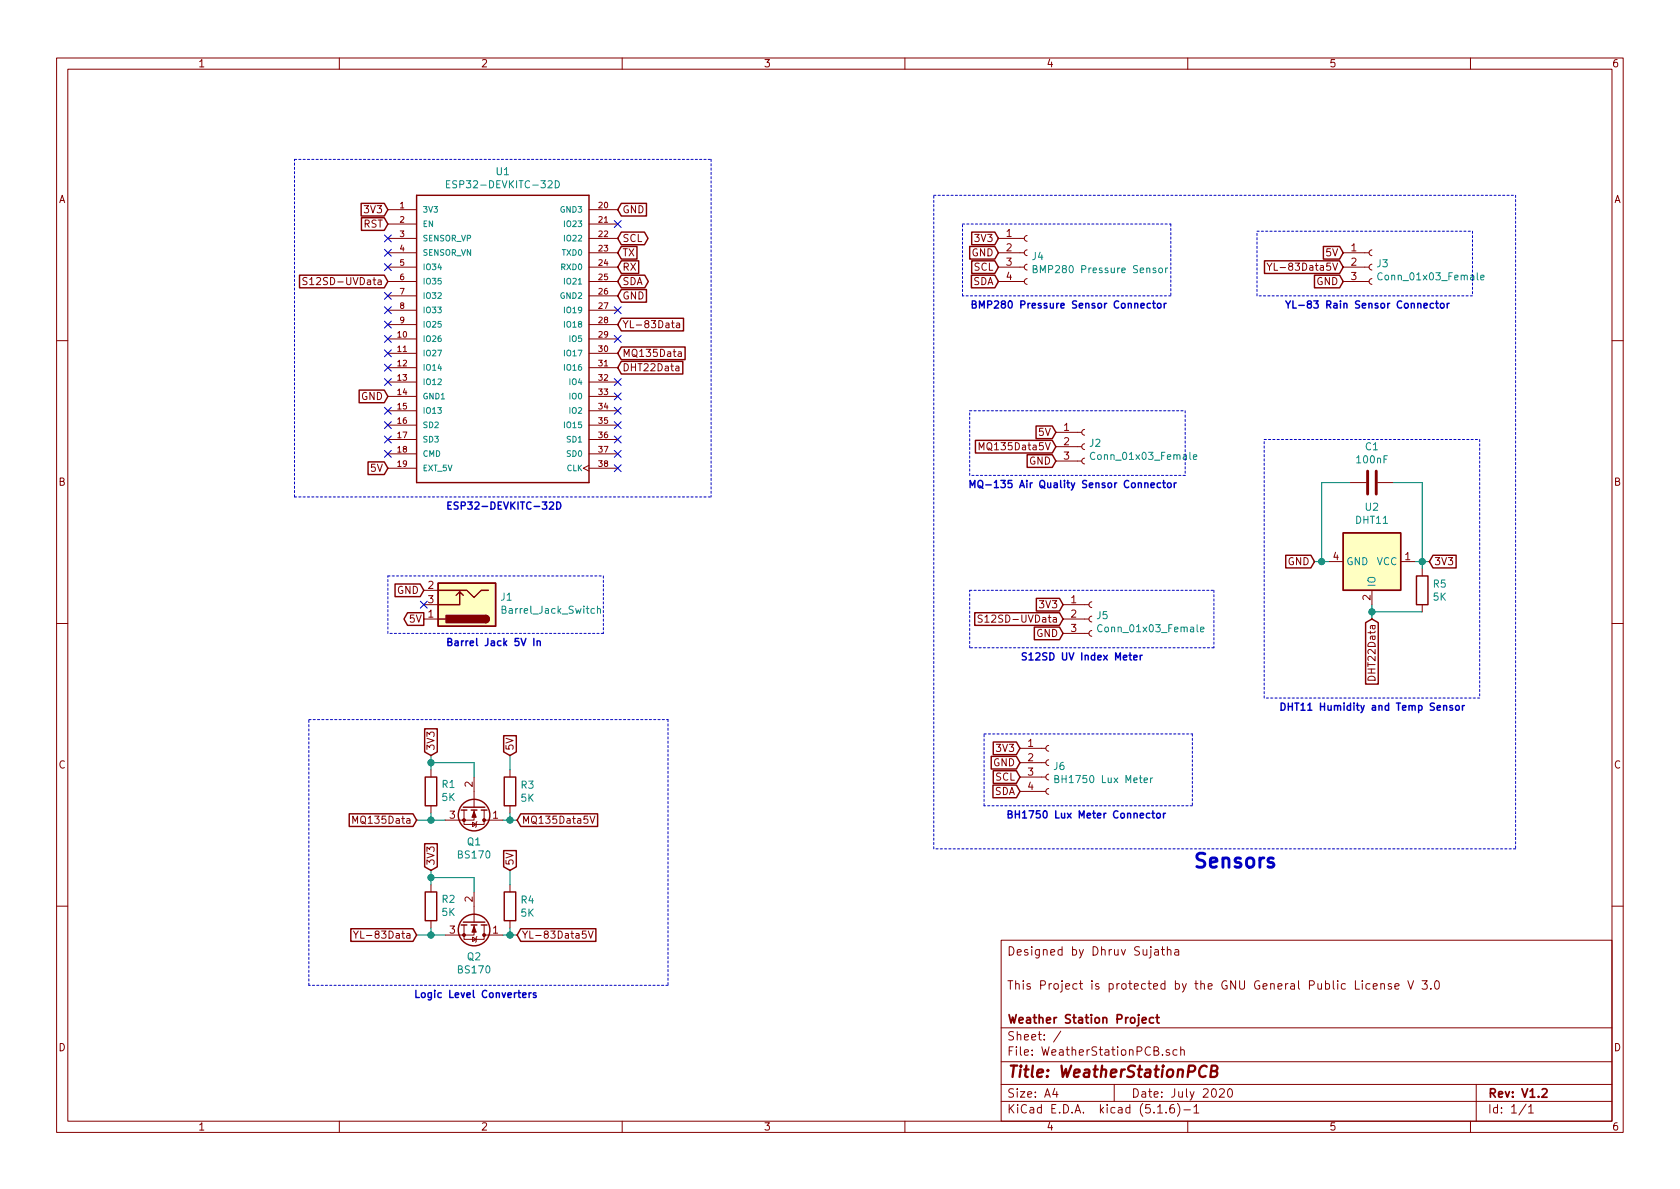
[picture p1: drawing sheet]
EESchema Schematic File Version 4
EELAYER 30 0
EELAYER END
$Descr A4 11693 8268
encoding utf-8
Sheet 1 1
Title "WeatherStationPCB "
Date "July 2020"
Rev "V1.2"
Comp "Weather Station Project"
Comment1 ""
Comment2 "This Project is protected by the GNU General Public License V 3.0"
Comment3 ""
Comment4 "Designed by Dhruv Sujatha"
$EndDescr
$Comp
L ESP32-DEVKITC-32D:ESP32-DEVKITC-32D U1
U 1 1
P 3500 2350
F 0 "U1" H 3500 3517 50  0000 C CNN
F 1 "ESP32-DEVKITC-32D" H 3500 3426 50  0000 C CNN
F 2 "ESP32-DEVKITC-32D:MODULE_ESP32-DEVKITC-32D" H 3500 2350 50  0001 L BNN
F 3 "Espressif Systems" H 3500 2350 50  0001 L BNN
F 4 "4" H 3500 2350 50  0001 L BNN "Field4"
	1    3500 2350
	1    0    0    -1  
$EndComp
Text GLabel 2700 2750 0    50   Input ~ 0
GND
Text GLabel 4300 1450 2    50   Input ~ 0
GND
Text GLabel 4300 2050 2    50   Input ~ 0
GND
Text GLabel 2700 1550 0    50   Input ~ 0
RST
Text GLabel 2700 1450 0    50   Input ~ 0
3V3
Text GLabel 2700 3250 0    50   Input ~ 0
5V
Wire Notes Line
	4950 1100 4950 3450
Text Notes 3100 3550 0    50   ~ 10
ESP32-DEVKITC-32D\n
Text GLabel 4300 1950 2    50   BiDi ~ 0
SDA
Text GLabel 4300 1650 2    50   BiDi ~ 0
SCL
Text GLabel 4300 2550 2    50   Input ~ 0
DHT22Data
Text GLabel 4300 2450 2    50   Input ~ 0
MQ135Data
Text GLabel 4300 2250 2    50   Input ~ 0
YL-83Data
Wire Notes Line
	2700 4400 2700 4000
Wire Wire Line
	3550 6500 3600 6500
Connection ~ 3550 6500
Wire Wire Line
	3550 6450 3550 6500
Wire Wire Line
	3500 6500 3550 6500
Text GLabel 3600 6500 2    50   Input ~ 0
YL-83Data5V
$Comp
L Device:R R4
U 1 1
P 3550 6300
F 0 "R4" H 3620 6346 50  0000 L CNN
F 1 "5K" H 3620 6255 50  0000 L CNN
F 2 "Resistor_THT:R_Axial_DIN0207_L6.3mm_D2.5mm_P7.62mm_Horizontal" V 3480 6300 50  0001 C CNN
F 3 "~" H 3550 6300 50  0001 C CNN
	1    3550 6300
	1    0    0    -1  
$EndComp
$Comp
L Device:R R2
U 1 1
P 3000 6300
F 0 "R2" H 2930 6254 50  0000 R CNN
F 1 "5K" H 2930 6345 50  0000 R CNN
F 2 "Resistor_THT:R_Axial_DIN0207_L6.3mm_D2.5mm_P7.62mm_Horizontal" V 2930 6300 50  0001 C CNN
F 3 "~" H 3000 6300 50  0001 C CNN
	1    3000 6300
	-1   0    0    1   
$EndComp
Text GLabel 2900 6500 0    50   Input ~ 0
YL-83Data
Wire Wire Line
	2900 6500 3000 6500
Wire Wire Line
	3000 6450 3000 6500
Connection ~ 3000 6500
Wire Wire Line
	3000 6500 3100 6500
Text GLabel 3000 6050 1    50   Input ~ 0
3V3
Text GLabel 3550 6050 1    50   Input ~ 0
5V
Wire Wire Line
	3000 6050 3000 6100
Wire Wire Line
	3300 6200 3300 6100
Wire Wire Line
	3300 6100 3000 6100
Connection ~ 3000 6100
Wire Wire Line
	3000 6100 3000 6150
Wire Wire Line
	3550 6050 3550 6150
Text GLabel 2900 5700 0    50   Input ~ 0
MQ135Data
Wire Wire Line
	3550 5250 3550 5350
Wire Wire Line
	3000 5300 3000 5350
Connection ~ 3000 5300
Wire Wire Line
	3300 5300 3000 5300
Wire Wire Line
	3000 5250 3000 5300
Text GLabel 3550 5250 1    50   Input ~ 0
5V
Text GLabel 3000 5250 1    50   Input ~ 0
3V3
Wire Wire Line
	3550 5700 3600 5700
Connection ~ 3550 5700
Wire Wire Line
	3550 5650 3550 5700
Wire Wire Line
	3500 5700 3550 5700
Wire Wire Line
	3000 5700 3100 5700
Connection ~ 3000 5700
Wire Wire Line
	3000 5650 3000 5700
Wire Wire Line
	2900 5700 3000 5700
Text GLabel 3600 5700 2    50   Input ~ 0
MQ135Data5V
$Comp
L Device:R R3
U 1 1
P 3550 5500
F 0 "R3" H 3620 5546 50  0000 L CNN
F 1 "5K" H 3620 5455 50  0000 L CNN
F 2 "Resistor_THT:R_Axial_DIN0207_L6.3mm_D2.5mm_P7.62mm_Horizontal" V 3480 5500 50  0001 C CNN
F 3 "~" H 3550 5500 50  0001 C CNN
	1    3550 5500
	1    0    0    -1  
$EndComp
$Comp
L Device:R R1
U 1 1
P 3000 5500
F 0 "R1" H 2930 5454 50  0000 R CNN
F 1 "5K" H 2930 5545 50  0000 R CNN
F 2 "Resistor_THT:R_Axial_DIN0207_L6.3mm_D2.5mm_P7.62mm_Horizontal" V 2930 5500 50  0001 C CNN
F 3 "~" H 3000 5500 50  0001 C CNN
	1    3000 5500
	-1   0    0    1   
$EndComp
Wire Notes Line
	2150 5000 4650 5000
Wire Notes Line
	4650 5000 4650 6850
Wire Notes Line
	4650 6850 2150 6850
Wire Notes Line
	2150 6850 2150 5000
Text Notes 3750 6950 2    50   ~ 10
Logic Level Converters
Wire Notes Line
	4200 4400 2700 4400
Wire Notes Line
	4200 4000 4200 4400
Wire Notes Line
	2700 4000 4200 4000
NoConn ~ 2950 4200
Text GLabel 2950 4100 0    50   Input ~ 0
GND
Text GLabel 2950 4300 0    50   Output ~ 0
5V
$Comp
L Connector:Barrel_Jack_Switch J1
U 1 1
P 3250 4200
F 0 "J1" H 3020 4150 50  0000 R CNN
F 1 "Barrel_Jack_Switch" H 3020 4241 50  0000 R CNN
F 2 "Connector_BarrelJack:BarrelJack_Horizontal" H 3300 4160 50  0001 C CNN
F 3 "~" H 3300 4160 50  0001 C CNN
	1    3250 4200
	-1   0    0    1   
$EndComp
Text Notes 3100 4500 0    50   ~ 10
Barrel Jack 5V In 
$Comp
L Transistor_FET:BS170 Q1
U 1 1
P 3300 5600
F 0 "Q1" V 3549 5600 50  0000 C CNN
F 1 "BS170" V 3640 5600 50  0000 C CNN
F 2 "Package_TO_SOT_THT:TO-92_Inline" H 3500 5525 50  0001 L CIN
F 3 "http://www.fairchildsemi.com/ds/BS/BS170.pdf" H 3300 5600 50  0001 L CNN
	1    3300 5600
	0    1    1    0   
$EndComp
$Comp
L Transistor_FET:BS170 Q2
U 1 1
P 3300 6400
F 0 "Q2" V 3549 6400 50  0000 C CNN
F 1 "BS170" V 3640 6400 50  0000 C CNN
F 2 "Package_TO_SOT_THT:TO-92_Inline" H 3500 6325 50  0001 L CIN
F 3 "http://www.fairchildsemi.com/ds/BS/BS170.pdf" H 3300 6400 50  0001 L CNN
	1    3300 6400
	0    1    1    0   
$EndComp
Wire Wire Line
	3300 5300 3300 5400
NoConn ~ 4300 3250
NoConn ~ 4300 3150
NoConn ~ 4300 3050
NoConn ~ 4300 2950
NoConn ~ 4300 2850
NoConn ~ 4300 2750
NoConn ~ 4300 2650
NoConn ~ 4300 2350
NoConn ~ 4300 1550
NoConn ~ 2700 1650
NoConn ~ 2700 1750
NoConn ~ 2700 1850
NoConn ~ 2700 2050
NoConn ~ 2700 2150
NoConn ~ 2700 2250
NoConn ~ 2700 2350
NoConn ~ 2700 2450
NoConn ~ 2700 2550
NoConn ~ 2700 2650
NoConn ~ 2700 3150
NoConn ~ 2700 3050
NoConn ~ 2700 2950
NoConn ~ 2700 2850
Text GLabel 4300 1750 2    50   Input ~ 0
TX
Text GLabel 4300 1850 2    50   Input ~ 0
RX
NoConn ~ 4300 2150
Text GLabel 2700 1950 0    50   Input ~ 0
S12SD-UVData
Wire Notes Line
	2050 3450 2050 1100
Wire Notes Line
	2050 3450 4950 3450
Wire Notes Line
	2050 1100 4950 1100
Text Notes 7100 4600 0    50   ~ 10
S12SD UV Index Meter
Wire Notes Line
	6750 4500 6750 4100
Wire Notes Line
	8450 4500 6750 4500
Wire Notes Line
	8450 4100 8450 4500
Wire Notes Line
	6750 4100 8450 4100
$Comp
L Sensor:DHT11 U2
U 1 1
P 9550 3900
F 0 "U2" V 9169 3900 50  0000 C CNN
F 1 "DHT11" V 9260 3900 50  0000 C CNN
F 2 "Sensor:Aosong_DHT11_5.5x12.0_P2.54mm" H 9550 3500 50  0001 C CNN
F 3 "http://akizukidenshi.com/download/ds/aosong/DHT11.pdf" H 9700 4150 50  0001 C CNN
	1    9550 3900
	0    1    1    0   
$EndComp
Text GLabel 9950 3900 2    50   Input ~ 0
3V3
Text GLabel 9150 3900 0    50   Input ~ 0
GND
Text GLabel 9550 4300 3    50   Input ~ 0
DHT22Data
$Comp
L Device:C C1
U 1 1
P 9550 3350
F 0 "C1" V 9298 3350 50  0000 C CNN
F 1 "100nF" V 9389 3350 50  0000 C CNN
F 2 "Capacitor_THT:C_Disc_D5.0mm_W2.5mm_P2.50mm" H 9588 3200 50  0001 C CNN
F 3 "~" H 9550 3350 50  0001 C CNN
	1    9550 3350
	0    1    1    0   
$EndComp
$Comp
L Device:R R5
U 1 1
P 9900 4100
F 0 "R5" H 9970 4146 50  0000 L CNN
F 1 "5K" H 9970 4055 50  0000 L CNN
F 2 "Resistor_THT:R_Axial_DIN0207_L6.3mm_D2.5mm_P7.62mm_Horizontal" V 9830 4100 50  0001 C CNN
F 3 "~" H 9900 4100 50  0001 C CNN
	1    9900 4100
	1    0    0    -1  
$EndComp
Wire Wire Line
	9950 3900 9900 3900
Wire Wire Line
	9250 3900 9200 3900
Connection ~ 9200 3900
Wire Wire Line
	9200 3900 9150 3900
Wire Wire Line
	9400 3350 9200 3350
Wire Wire Line
	9200 3350 9200 3900
Wire Wire Line
	9700 3350 9900 3350
Wire Wire Line
	9900 3350 9900 3900
Connection ~ 9900 3900
Wire Wire Line
	9900 3900 9850 3900
Wire Notes Line
	8800 3050 10300 3050
Wire Notes Line
	10300 3050 10300 4850
Wire Notes Line
	10300 4850 8800 4850
Wire Notes Line
	8800 4850 8800 3050
Text Notes 8900 4950 0    50   ~ 10
DHT11 Humidity and Temp Sensor
Wire Wire Line
	9550 4200 9550 4250
Wire Wire Line
	9900 3900 9900 3950
Wire Wire Line
	9900 4250 9550 4250
Connection ~ 9550 4250
Wire Wire Line
	9550 4250 9550 4300
Text GLabel 7400 4300 0    50   Input ~ 0
S12SD-UVData
$Comp
L Connector:Conn_01x03_Female J5
U 1 1
P 7600 4300
F 0 "J5" H 7628 4326 50  0000 L CNN
F 1 "Conn_01x03_Female" H 7628 4235 50  0000 L CNN
F 2 "Connector_PinSocket_2.54mm:PinSocket_1x03_P2.54mm_Horizontal" H 7600 4300 50  0001 C CNN
F 3 "~" H 7600 4300 50  0001 C CNN
	1    7600 4300
	1    0    0    -1  
$EndComp
Text GLabel 7400 4200 0    50   Input ~ 0
3V3
Text GLabel 7400 4400 0    50   Input ~ 0
GND
Text Notes 7000 5700 0    50   ~ 10
BH1750 Lux Meter Connector\n
Wire Notes Line
	6850 5600 6850 5100
Wire Notes Line
	8300 5600 6850 5600
Wire Notes Line
	8300 5100 8300 5600
Wire Notes Line
	6850 5100 8300 5100
Text GLabel 7100 5500 0    50   Input ~ 0
SDA
Text GLabel 7100 5400 0    50   Input ~ 0
SCL
Text GLabel 7100 5300 0    50   Input ~ 0
GND
Text GLabel 7100 5200 0    50   Input ~ 0
3V3
$Comp
L Connector:Conn_01x04_Female J6
U 1 1
P 7300 5300
F 0 "J6" H 7328 5276 50  0000 L CNN
F 1 "BH1750 Lux Meter" H 7328 5185 50  0000 L CNN
F 2 "Connector_PinSocket_2.54mm:PinSocket_1x04_P2.54mm_Horizontal" H 7300 5300 50  0001 C CNN
F 3 "~" H 7300 5300 50  0001 C CNN
	1    7300 5300
	1    0    0    -1  
$EndComp
$Comp
L Connector:Conn_01x03_Female J2
U 1 1
P 7550 3100
F 0 "J2" H 7578 3126 50  0000 L CNN
F 1 "Conn_01x03_Female" H 7578 3035 50  0000 L CNN
F 2 "Connector_PinSocket_2.54mm:PinSocket_1x03_P2.54mm_Horizontal" H 7550 3100 50  0001 C CNN
F 3 "~" H 7550 3100 50  0001 C CNN
	1    7550 3100
	1    0    0    -1  
$EndComp
$Comp
L Connector:Conn_01x03_Female J3
U 1 1
P 9550 1850
F 0 "J3" H 9578 1876 50  0000 L CNN
F 1 "Conn_01x03_Female" H 9578 1785 50  0000 L CNN
F 2 "Connector_PinSocket_2.54mm:PinSocket_1x03_P2.54mm_Horizontal" H 9550 1850 50  0001 C CNN
F 3 "~" H 9550 1850 50  0001 C CNN
	1    9550 1850
	1    0    0    -1  
$EndComp
Text GLabel 9350 1750 0    50   Input ~ 0
5V
Text GLabel 9350 1950 0    50   Input ~ 0
GND
Text GLabel 9350 1850 0    50   Input ~ 0
YL-83Data5V
Wire Notes Line
	10250 2050 8750 2050
Text Notes 6750 2150 0    50   ~ 10
BMP280 Pressure Sensor Connector
Wire Notes Line
	6700 2050 6700 1550
Wire Notes Line
	8150 2050 6700 2050
Wire Notes Line
	8150 1550 8150 2050
Wire Notes Line
	6700 1550 8150 1550
Text GLabel 6950 1950 0    50   Input ~ 0
SDA
Text GLabel 6950 1850 0    50   Input ~ 0
SCL
Text GLabel 6950 1750 0    50   Input ~ 0
GND
Text GLabel 6950 1650 0    50   Input ~ 0
3V3
$Comp
L Connector:Conn_01x04_Female J4
U 1 1
P 7150 1750
F 0 "J4" H 7178 1726 50  0000 L CNN
F 1 "BMP280 Pressure Sensor" H 7178 1635 50  0000 L CNN
F 2 "Connector_PinSocket_2.54mm:PinSocket_1x04_P2.54mm_Horizontal" H 7150 1750 50  0001 C CNN
F 3 "~" H 7150 1750 50  0001 C CNN
	1    7150 1750
	1    0    0    -1  
$EndComp
Text Notes 8200 3400 2    50   ~ 10
MQ-135 Air Quality Sensor Connector\n
Wire Notes Line
	8250 3300 6750 3300
Wire Notes Line
	6750 2850 8250 2850
Text GLabel 7350 3100 0    50   Input ~ 0
MQ135Data5V
Text GLabel 7350 3200 0    50   Input ~ 0
GND
Text GLabel 7350 3000 0    50   Input ~ 0
5V
Wire Notes Line
	8250 2850 8250 3300
Text Notes 10100 2150 2    50   ~ 10
YL-83 Rain Sensor Connector\n
Wire Notes Line
	10250 1600 10250 2050
Wire Notes Line
	8750 1600 10250 1600
Wire Notes Line
	6750 3300 6750 2850
Wire Notes Line
	8750 2050 8750 1600
Wire Notes Line
	6500 1350 10550 1350
Wire Notes Line
	10550 1350 10550 5900
Wire Notes Line
	10550 5900 6500 5900
Wire Notes Line
	6500 5900 6500 1350
Text Notes 8300 6050 0    98   ~ 20
Sensors
$EndSCHEMATC
